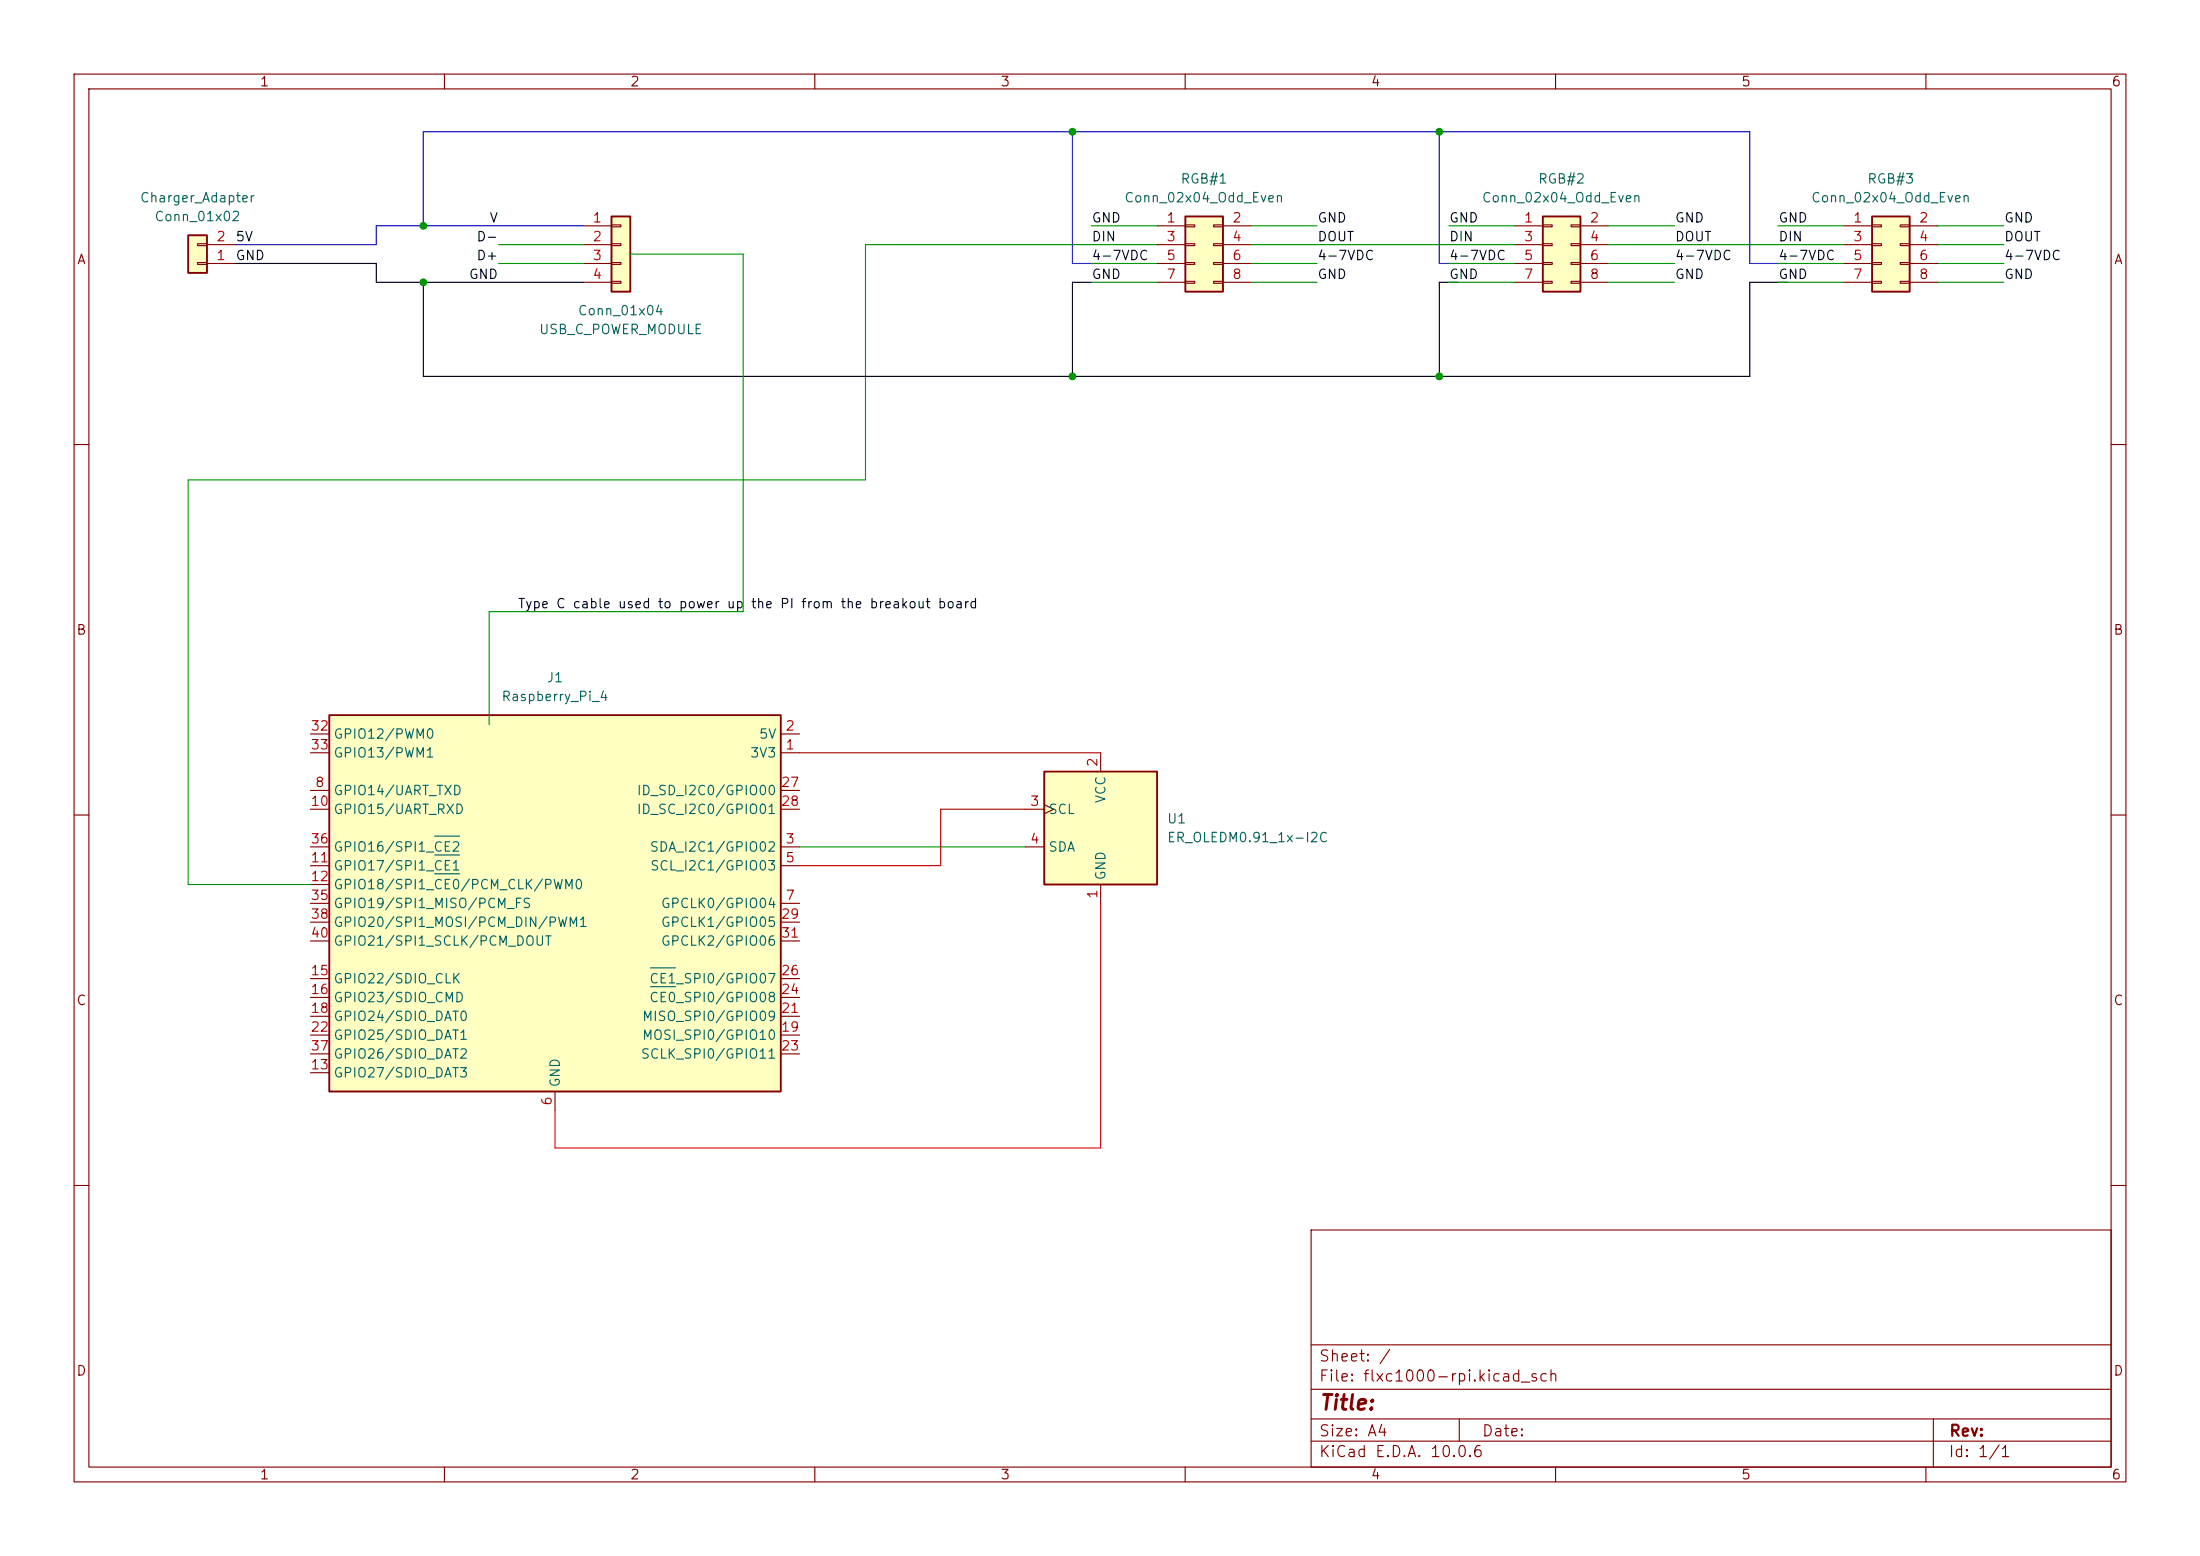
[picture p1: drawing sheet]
<svg xmlns="http://www.w3.org/2000/svg" width="297mm" height="210mm" viewBox="0 0 297 210" stroke-linecap="round" stroke-linejoin="round" font-family="sans-serif">
<g fill="none" stroke="#840000" stroke-width=".15">
<path d="M10 10h277v190h-277zM12 12h273v186h-273zM60 10v2M110 10v2M160 10v2M210 10v2M260 10v2M10 60h2M285 60h2M10 110h2M285 110h2M10 160h2"/>
<path d="M177 166h108v32h-108zM285 160h2M60 198v2M110 198v2M160 198v2M177 194.5h108M177 191.5h108M177 187.5h108M177 181.5h108M197 191.5v3M210 198v2M260 198v2"/>
<path d="M261 191.5v6.5"/>
</g>
<path d="M82.5 29.2h2.6v10.2h-2.6z" fill="#ffffc2"/>
<path d="M82.5 29.2h2.6v10.2h-2.6z" fill="none" stroke="#840000" stroke-width=".25"/>
<path d="M78.7 30.5h3.8M78.7 33h3.8M78.7 35.6h3.8M78.7 38.1h3.8M82.5 30.4h1.3v.2h-1.3zM82.5 32.9h1.3v.2h-1.3zM82.5 35.4h1.3v.3h-1.3zM82.5 38h1.3v.2h-1.3z" fill="none" stroke="#840000" stroke-width=".15"/>
<path d="M44.4 96.5h61v50.8h-61z" fill="#ffffc2"/>
<path d="M44.4 96.5h61v50.8h-61z" fill="none" stroke="#840000" stroke-width=".25"/>
<g fill="none" stroke="#840000" stroke-width=".15">
<path d="M41.9 99.1h2.5M105.4 99.1h2.5M41.9 101.6h2.5M41.9 114.3h2.5M41.9 116.8h2.5M41.9 106.7h2.5M41.9 109.2h2.5M41.9 119.4h2.5M105.4 101.6h2.5M105.4 114.3h2.5M105.4 116.8h2.5M105.4 106.7h2.5"/>
<path d="M105.4 109.2h2.5M41.9 121.9h2.5M41.9 132.1h2.5M41.9 134.6h2.5M41.9 137.2h2.5M41.9 139.7h2.5M41.9 124.5h2.5M41.9 127h2.5M105.4 121.9h2.5M105.4 132.1h2.5M105.4 134.6h2.5M105.4 137.2h2.5"/>
<path d="M105.4 139.7h2.5M105.4 124.5h2.5M105.4 127h2.5M41.9 144.8h2.5M41.9 142.2h2.5M74.9 147.3v2.6M105.4 142.2h2.5"/>
</g>
<path d="M58.7 115.4h3.3M58.7 117.9h3.3M58.7 112.9h3.3M87.8 133.2h3.4M87.8 130.6h3.4" fill="none" stroke="#006464" stroke-width=".15"/>
<path d="M252.7 29.2h5.1v10.2h-5.1z" fill="#ffffc2"/>
<path d="M252.7 29.2h5.1v10.2h-5.1z" fill="none" stroke="#840000" stroke-width=".25"/>
<g fill="none" stroke="#840000" stroke-width=".15">
<path d="M248.9 30.5h3.8M248.9 33h3.8M248.9 35.6h3.8M248.9 38.1h3.8M252.7 30.4h1.3v.2h-1.3zM252.7 32.9h1.3v.2h-1.3zM252.7 35.4h1.3v.3h-1.3zM252.7 38h1.3v.2h-1.3zM256.5 30.4h1.3v.2h-1.3zM256.5 32.9h1.3v.2h-1.3zM256.5 35.4h1.3v.3h-1.3zM256.5 38h1.3v.2h-1.3z"/>
<path d="M257.8 30.5h3.8M257.8 33h3.8M257.8 35.6h3.8M257.8 38.1h3.8"/>
</g>
<path d="M141 104.1h15.2v15.3h-15.2z" fill="#ffffc2"/>
<path d="M141 104.1h15.2v15.3h-15.2z" fill="none" stroke="#840000" stroke-width=".25"/>
<path d="M138.4 109.2h2.6M138.4 114.3h2.6M141 108.6l1.2 .6-1.2 .7M148.6 101.6v2.5M148.6 119.4v2.5" fill="none" stroke="#840000" stroke-width=".15"/>
<path d="M160 29.2h5.1v10.2h-5.1z" fill="#ffffc2"/>
<path d="M160 29.2h5.1v10.2h-5.1z" fill="none" stroke="#840000" stroke-width=".25"/>
<g fill="none" stroke="#840000" stroke-width=".15">
<path d="M156.2 30.5h3.8M156.2 33h3.8M156.2 35.6h3.8M156.2 38.1h3.8M160 30.4h1.3v.2h-1.3zM160 32.9h1.3v.2h-1.3zM160 35.4h1.3v.3h-1.3zM160 38h1.3v.2h-1.3zM163.8 30.4h1.3v.2h-1.3zM163.8 32.9h1.3v.2h-1.3zM163.8 35.4h1.3v.3h-1.3zM163.8 38h1.3v.2h-1.3z"/>
<path d="M165.1 30.5h3.8M165.1 33h3.8M165.1 35.6h3.8M165.1 38.1h3.8"/>
</g>
<path d="M25.4 31.8h2.5v5h-2.5z" fill="#ffffc2"/>
<path d="M25.4 31.8h2.5v5h-2.5z" fill="none" stroke="#840000" stroke-width=".25"/>
<path d="M26.7 35.4h1.2v.3h-1.2zM26.7 32.9h1.2v.2h-1.2zM27.9 35.6h3.8M27.9 33h3.8" fill="none" stroke="#840000" stroke-width=".15"/>
<path d="M208.3 29.2h5.1v10.2h-5.1z" fill="#ffffc2"/>
<path d="M208.3 29.2h5.1v10.2h-5.1z" fill="none" stroke="#840000" stroke-width=".25"/>
<g fill="none" stroke="#840000" stroke-width=".15">
<path d="M204.5 30.5h3.8M204.5 33h3.8M204.5 35.6h3.8M204.5 38.1h3.8M208.3 30.4h1.2v.2h-1.2zM208.3 32.9h1.2v.2h-1.2zM208.3 35.4h1.2v.3h-1.2zM208.3 38h1.2v.2h-1.2zM212.1 30.4h1.3v.2h-1.3zM212.1 32.9h1.3v.2h-1.3zM212.1 35.4h1.3v.3h-1.3zM212.1 38h1.3v.2h-1.3z"/>
<path d="M213.4 30.5h3.8M213.4 33h3.8M213.4 35.6h3.8M213.4 38.1h3.8"/>
</g>
<g fill="none" stroke="#009600" stroke-width=".15">
<path d="M67.3 33h11.4M67.3 35.6h11.4M85.1 34.3h15.2v48.3h-34.3v15.2M147.3 35.6h8.9M147.3 38.1h8.9M147.3 30.5h8.9M156.2 33h-39.4v31.8h-91.4v54.6h16.5M168.9 33h35.6M168.9 35.6h8.9M168.9 38.1h8.9M168.9 30.5h8.9M195.6 35.6h8.9"/>
<path d="M195.6 38.1h8.9M195.6 30.5h8.9M217.2 33h31.7M217.2 35.6h8.9M217.2 38.1h8.9M217.2 30.5h8.9M240 35.6h8.9M240 38.1h8.9M240 30.5h8.9M261.6 33h8.9M261.6 35.6h8.9M261.6 38.1h8.9"/>
<path d="M261.6 30.5h8.9M107.9 114.3h30.5"/>
</g>
<path d="M144.8 17.8v17.8h3.8M194.3 17.8v17.8h2.5M57.1 30.5v-12.7h179.1v17.8h5.1M78.7 30.5h-27.9v2.5h-19.1" fill="none" stroke="#0000c2" stroke-width=".15"/>
<path d="M31.7 35.6h19.1v2.5h27.9M57.1 38.1v12.7h179.1v-12.7h5.1M147.3 38.1h-2.5v12.7M196.8 38.1h-2.5v12.7" fill="none" stroke="#000" stroke-width=".15"/>
<path d="M107.9 101.6h40.7M138.4 109.2h-11.4v7.6h-19.1M148.6 121.9v33h-73.7v-5" fill="none" stroke="#f00" stroke-width=".15"/>
<g fill="#009600" stroke="#009600" stroke-width=".14">
<circle cx="144.8" cy="17.8" r=".46"/>
<circle cx="194.3" cy="50.8" r=".46"/>
<circle cx="194.3" cy="17.8" r=".46"/>
<circle cx="144.8" cy="50.8" r=".46"/>
<circle cx="57.1" cy="38.1" r=".46"/>
<circle cx="57.1" cy="30.5" r=".46"/>
</g>
<text font-size="2" fill="#840000" x="178" y="190.8">Title:</text>
<g font-size="1.5" fill="#840000">
<text x="178" y="184.1">Sheet: /</text>
<text x="178" y="186.8">File: flxc1000-rpi.kicad_sch</text>
<text x="178" y="197">KiCad E.D.A. 10.0.6</text>
<text x="178" y="194.2">Size: A4</text>
<text x="200" y="194.2">Date:</text>
<text x="263" y="197">Id: 1/1</text>
<text x="263" y="194.2">Rev:</text>
</g>
<g font-size="1.3" fill="#840000">
<text x="35" y="12">1</text>
<text x="85" y="12">2</text>
<text x="135" y="12">3</text>
<text x="185" y="12">4</text>
<text x="235" y="12">5</text>
<text x="285" y="12">6</text>
<text x="10.3" y="36">A</text>
<text x="285.3" y="36">A</text>
<text x="10.2" y="86">B</text>
<text x="285.2" y="86">B</text>
<text x="10.2" y="136">C</text>
<text x="285.2" y="136">C</text>
<text x="10.2" y="186">D</text>
<text x="285.2" y="186">D</text>
<text x="35" y="200">1</text>
<text x="85" y="200">2</text>
<text x="135" y="200">3</text>
<text x="185" y="200">4</text>
<text x="235" y="200">5</text>
<text x="285" y="200">6</text>
</g>
<g font-size="1.3" fill="#006464">
<text x="18.8" y="27.6">Charger_Adapter</text>
<text x="151.7" y="27.6">Conn_02x04_Odd_Even</text>
<text x="159.3" y="25.1">RGB#1</text>
<text x="200" y="27.6">Conn_02x04_Odd_Even</text>
<text x="207.5" y="25.1">RGB#2</text>
<text x="244.4" y="27.6">Conn_02x04_Odd_Even</text>
<text x="252" y="25.1">RGB#3</text>
<text x="20.8" y="30.2">Conn_01x02</text>
<text x="72.7" y="45.4">USB_C_POWER_MODULE</text>
<text x="77.9" y="42.9">Conn_01x04</text>
<text x="67.6" y="94.9">Raspberry_Pi_4</text>
<text x="73.7" y="92.4">J1</text>
<text x="44.9" y="100">GPIO12/PWM0</text>
<text x="102.4" y="100">5V</text>
<text x="44.9" y="107.6">GPIO14/UART_TXD</text>
<text x="44.9" y="102.6">GPIO13/PWM1</text>
<text x="85.9" y="107.6">ID_SD_I2C0/GPIO00</text>
<text x="101.2" y="102.6">3V3</text>
<text x="44.9" y="110.2">GPIO15/UART_RXD</text>
<text x="85.9" y="110.2">ID_SC_I2C0/GPIO01</text>
<text x="141.5" y="110.2">SCL</text>
<text x="149.6" y="108.5" transform="rotate(-90 149.6 108.5)">VCC</text>
<text x="157.5" y="111.5">U1</text>
<text x="157.5" y="114">ER_OLEDM0.91_1x-I2C</text>
<text x="44.9" y="117.8">GPIO17/SPI1_CE1</text>
<text x="44.9" y="115.3">GPIO16/SPI1_CE2</text>
<text x="87.6" y="115.3">SDA_I2C1/GPIO02</text>
<text x="87.7" y="117.8">SCL_I2C1/GPIO03</text>
<text x="141.5" y="115.3">SDA</text>
<text x="149.6" y="118.9" transform="rotate(-90 149.6 118.9)">GND</text>
<text x="44.9" y="120.3">GPIO18/SPI1_CE0/PCM_CLK/PWM0</text>
<text x="44.9" y="122.9">GPIO19/SPI1_MISO/PCM_FS</text>
<text x="44.9" y="125.4">GPIO20/SPI1_MOSI/PCM_DIN/PWM1</text>
<text x="89.1" y="122.9">GPCLK0/GPIO04</text>
<text x="89.1" y="125.4">GPCLK1/GPIO05</text>
<text x="44.9" y="128">GPIO21/SPI1_SCLK/PCM_DOUT</text>
<text x="89.1" y="128">GPCLK2/GPIO06</text>
<text x="44.9" y="133">GPIO22/SDIO_CLK</text>
<text x="44.9" y="135.6">GPIO23/SDIO_CMD</text>
<text x="87.6" y="135.6">CE0_SPI0/GPIO08</text>
<text x="87.6" y="133">CE1_SPI0/GPIO07</text>
<text x="44.9" y="138.1">GPIO24/SDIO_DAT0</text>
<text x="44.9" y="140.7">GPIO25/SDIO_DAT1</text>
<text x="44.9" y="143.2">GPIO26/SDIO_DAT2</text>
<text x="86.4" y="143.2">SCLK_SPI0/GPIO11</text>
<text x="86.6" y="140.7">MOSI_SPI0/GPIO10</text>
<text x="86.6" y="138.1">MISO_SPI0/GPIO09</text>
<text x="44.9" y="145.7">GPIO27/SDIO_DAT3</text>
<text x="75.9" y="146.8" transform="rotate(-90 75.9 146.8)">GND</text>
</g>
<g font-size="1.3" fill="#a90000">
<text x="29.1" y="35.4">1</text>
<text x="29.1" y="32.9">2</text>
<text x="79.9" y="30.3">1</text>
<text x="79.9" y="32.9">2</text>
<text x="79.9" y="35.4">3</text>
<text x="157.4" y="30.3">1</text>
<text x="157.4" y="32.9">3</text>
<text x="157.4" y="35.4">5</text>
<text x="166.3" y="30.3">2</text>
<text x="166.3" y="32.9">4</text>
<text x="166.3" y="35.4">6</text>
<text x="205.6" y="30.3">1</text>
<text x="205.6" y="32.9">3</text>
<text x="205.6" y="35.4">5</text>
<text x="214.5" y="30.3">2</text>
<text x="214.5" y="32.9">4</text>
<text x="214.5" y="35.4">6</text>
<text x="250.1" y="30.3">1</text>
<text x="250.1" y="32.9">3</text>
<text x="250.1" y="35.4">5</text>
<text x="259" y="30.3">2</text>
<text x="259" y="32.9">4</text>
<text x="259" y="35.4">6</text>
<text x="79.9" y="38">4</text>
<text x="157.4" y="38">7</text>
<text x="166.3" y="38">8</text>
<text x="205.6" y="38">7</text>
<text x="214.5" y="38">8</text>
<text x="250.1" y="38">7</text>
<text x="259" y="38">8</text>
<text x="41.8" y="98.9">32</text>
<text x="41.8" y="101.5">33</text>
<text x="105.9" y="101.5">1</text>
<text x="105.9" y="98.9">2</text>
<text x="42.4" y="106.5">8</text>
<text x="105.3" y="106.5">27</text>
<text x="148.5" y="103.6" transform="rotate(-90 148.5 103.6)">2</text>
<text x="41.8" y="109.1">10</text>
<text x="105.3" y="109.1">28</text>
<text x="139" y="109.1">3</text>
<text x="41.8" y="116.7">11</text>
<text x="41.8" y="119.2">12</text>
<text x="41.8" y="114.2">36</text>
<text x="105.9" y="114.2">3</text>
<text x="105.9" y="116.7">5</text>
<text x="139" y="114.2">4</text>
<text x="41.8" y="121.8">35</text>
<text x="41.8" y="124.3">38</text>
<text x="105.3" y="124.3">29</text>
<text x="105.9" y="121.8">7</text>
<text x="148.5" y="121.4" transform="rotate(-90 148.5 121.4)">1</text>
<text x="41.8" y="131.9">15</text>
<text x="41.8" y="126.9">40</text>
<text x="105.3" y="131.9">26</text>
<text x="105.3" y="126.9">31</text>
<text x="41.8" y="134.5">16</text>
<text x="41.8" y="137">18</text>
<text x="105.3" y="137">21</text>
<text x="105.3" y="134.5">24</text>
<text x="41.8" y="139.6">22</text>
<text x="41.8" y="142.1">37</text>
<text x="105.3" y="139.6">19</text>
<text x="105.3" y="142.1">23</text>
<text x="41.8" y="144.6">13</text>
<text x="74.8" y="149.3" transform="rotate(-90 74.8 149.3)">6</text>
</g>
<g font-size="1.3" fill="#0f0f0f">
<text x="31.7" y="32.9">5V</text>
<text x="31.7" y="35.4">GND</text>
<text x="64.2" y="32.9">D-</text>
<text x="64.2" y="35.4">D+</text>
<text x="66" y="30.4">V</text>
<text x="147.3" y="30.4">GND</text>
<text x="147.3" y="32.9">DIN</text>
<text x="147.3" y="35.4">4-7VDC</text>
<text x="177.8" y="30.4">GND</text>
<text x="177.8" y="32.9">DOUT</text>
<text x="177.8" y="35.4">4-7VDC</text>
<text x="195.6" y="30.4">GND</text>
<text x="195.6" y="32.9">DIN</text>
<text x="195.6" y="35.4">4-7VDC</text>
<text x="226" y="35.4">4-7VDC</text>
<text x="226" y="32.9">DOUT</text>
<text x="226" y="30.4">GND</text>
<text x="240" y="35.4">4-7VDC</text>
<text x="240" y="32.9">DIN</text>
<text x="240" y="30.4">GND</text>
<text x="270.5" y="35.4">4-7VDC</text>
<text x="270.5" y="30.4">GND</text>
<text x="270.5" y="32.9">DOUT</text>
<text x="63.2" y="38">GND</text>
<text x="147.3" y="38">GND</text>
<text x="177.8" y="38">GND</text>
<text x="195.6" y="38">GND</text>
<text x="226" y="38">GND</text>
<text x="240" y="38">GND</text>
<text x="270.5" y="38">GND</text>
<text x="69.8" y="82.4">Type C cable used to power up</text>
<text x="101.3" y="82.4">the PI from the breakout board</text>
</g>
</svg>
